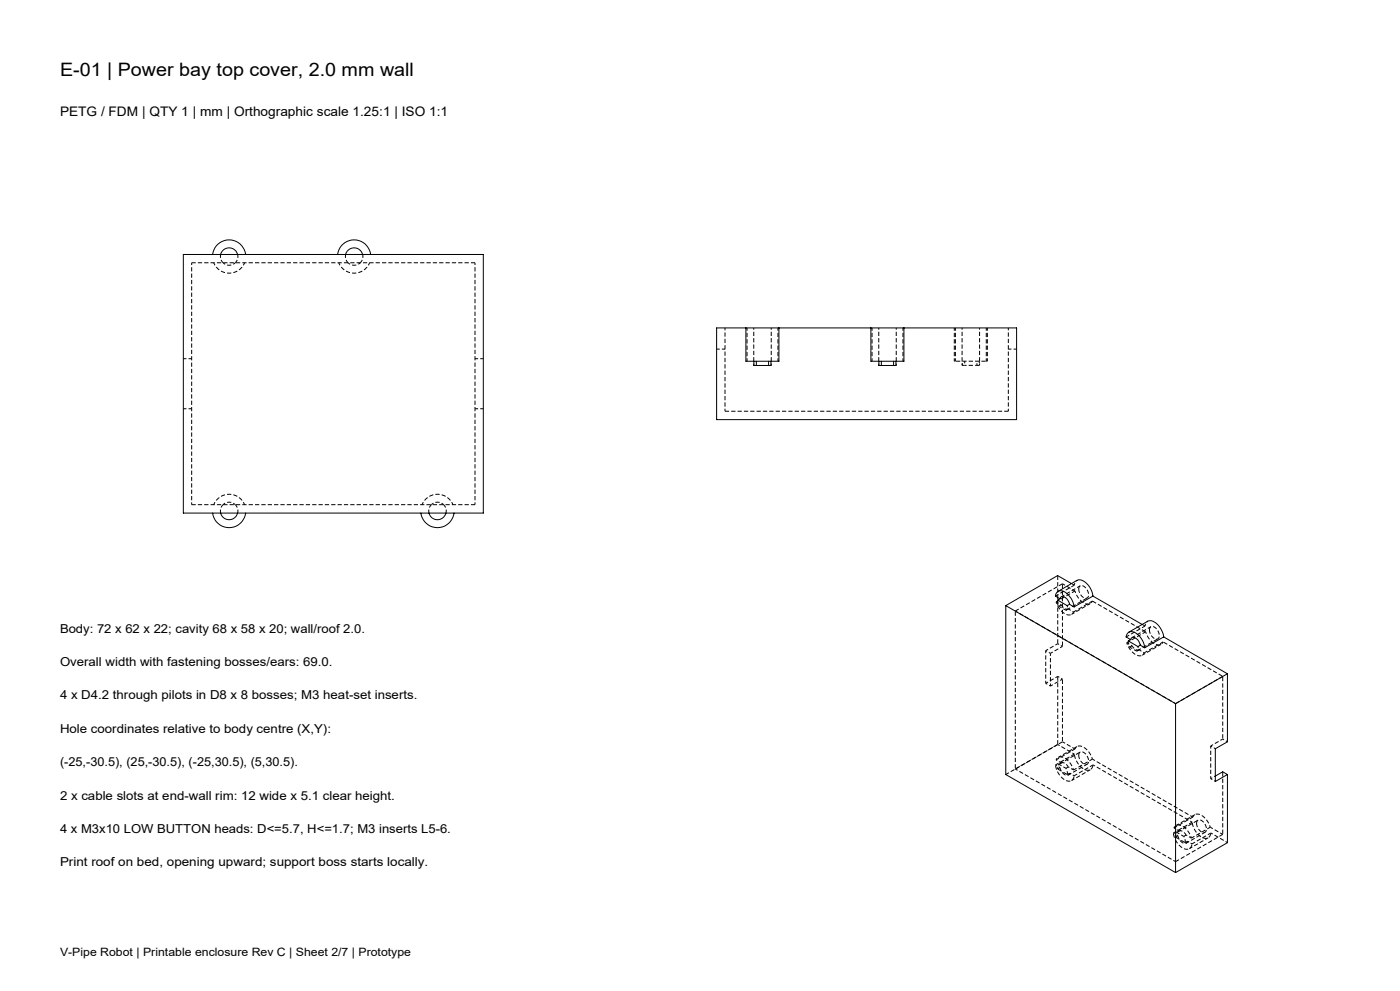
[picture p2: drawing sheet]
<svg xmlns="http://www.w3.org/2000/svg" width="420mm" height="297mm" viewBox="0 0 420 297" stroke-linecap="round" stroke-linejoin="round" font-family="sans-serif">
<path d="M57.5 78.8v72.5M288.7 109.5v-1.2M289.4 108.3v1.2M293.1 109.5v-1.2M293.8 108.3v1.2M142.5 151.3v-72.5M317.3 223.1l5 2.9M327.9 229.2l29.7 17.2M363.3 249.6l4.9 2.9" fill="none" stroke="#000" stroke-width=".3" stroke-dasharray="1.3 .6" stroke-dashoffset=".6" stroke-linecap="butt"/>
<path d="M142.5 78.8h-85M226.1 109.5h.1M231.3 109.5h.1M263.6 109.5h.1M268.8 109.5h.1M286.6 108.3h-.3M296.2 108.3h-.3M302.5 123.3h-85M57.5 151.3h85M317.3 172.5v20.4M327.7 180.1l16 9.3M317.3 202.7v20.4" fill="none" stroke="#000" stroke-width=".3" stroke-dasharray="1.3 .6" stroke-linecap="butt"/>
<g fill="none" stroke="#000" stroke-width=".3" stroke-dasharray="1.3 .6" stroke-dashoffset=".2" stroke-linecap="butt">
<path d="M66.9 78.8a2.63 2.63 0 0 1-.7-2.5M71.3 76.3a2.63 2.63 0 0 1-.7 2.5M104.4 78.8a2.62 2.62 0 0 1-.7-2.5M108.8 76.3a2.62 2.62 0 0 1-.7 2.5M66.2 153.8a2.63 2.63 0 0 1 .7-2.5M70.6 151.3a2.63 2.63 0 0 1 .7 2.5M128.7 153.8a2.62 2.62 0 0 1 .7-2.5M133.1 151.3a2.63 2.63 0 0 1 .7 2.5M322.3 175.4l-5.7 3.2M324.1 175.6l-5.7 3.2M316.8 180.4l5.7-3.3M321.4 184.1l5.7-3.2"/>
<path d="M327.7 180.1l-5.6 3.3M338 192.6l5.7-3.2M342.7 196.4l5.6-3.3M343.5 187.6l-5.6 3.3M345.3 187.8l-5.7 3.3M348.9 192.4l-5.6 3.3M316.6 229.3l5.7-3.3M317.3 223.1l-15.5 9M320.5 232.3l5.7-3.3M321.4 233.9l5.7-3.2M322.1 230.8l5.6-3.3M322.5 224.5l-5.7 3.2"/>
<path d="M323.1 223.7l-5.7 3.3M327.9 229.2l-5.7 3.3M352 249.7l5.6-3.3M355.8 252.7l5.7-3.3M356.8 254.3l5.7-3.2M357.4 251.2l5.7-3.3M357.8 244.9l-5.6 3.2M358.5 244.2l-5.7 3.2M363.3 249.6l-5.7 3.3"/>
</g>
<g fill="none" stroke="#000" stroke-width=".3" stroke-dasharray="1.3 .6" stroke-dashoffset=".4" stroke-linecap="butt">
<path d="M73.4 78.8a5 5 0 0 1-4.6 3.1 5 5 0 0 1-4.7-3.1M110.9 78.8a5 5 0 0 1-4.6 3.1 5 5 0 0 1-4.7-3.1M233.4 98.3v10M270.9 98.3v10M286.6 98.3v10M296.2 98.3v10M224.1 108.3v-10M261.6 108.3v-10M286.3 108.3v-10M288.6 109.5h.8M293.1 109.5h.8M295.9 108.3v-10"/>
<path d="M64.1 151.3a5 5 0 0 1 4.7-3.2 5 5 0 0 1 4.6 3.2M126.6 151.3a5 5 0 0 1 4.6-3.2 5 5 0 0 1 4.7 3.2M318.7 175l3.8 2.1M317.7 181.7l.7-.4M319.8 182.9l-2.1-1.2M320.5 182.5l-.7 .4M338.9 193.9l.7-.4M341 195.1l-2.1-1.2M341.7 194.7l-.7 .4M317.3 230.5l.7-.4M317.7 229.1l2.1 1.2M318.4 228.7l-.7 .4"/>
<path d="M319.8 230.3l.7-.5M320.9 231.7l-.7 .4M322.5 224.5l-3.8-2.2M352.6 250.9l.8-.4M353.1 249.5l2 1.2M353.8 249.1l-.7 .4M355.1 250.7l.7-.4M356.2 252.1l-.7 .4M357.8 244.9l-30.1-17.4M366.8 250.1l-3.7-2.2"/>
</g>
<g fill="none" stroke="#000" stroke-width=".3" stroke-dasharray="1.3 .6" stroke-dashoffset=".5" stroke-linecap="butt">
<path d="M66.9 78.8a2.63 2.63 0 0 0 3.7 0M104.4 78.8a2.62 2.62 0 0 0 3.7 0M217.5 98.3v25M302.5 98.3v25M70.6 151.3a2.62 2.62 0 0 0-3.7 0M133.1 151.3a2.62 2.62 0 0 0-3.7 0M322.3 175.4l-.8-.5M313.7 195l3.6-2.1M315.1 195.8v9.8M318.7 193.7l-3.6 2.1M343.5 187.6l-.8-.5M313.7 204.8v-9.8"/>
<path d="M315.1 205.6l3.6-2.1M317.3 202.7l-3.6 2.1M352.7 210.9l-48.1-27.8M304.6 230.5l48.1 27.7M363.2 233.4v-9.8M363.2 223.6l3.6-2.1"/>
</g>
<path d="M55 107.5h2.5M142.5 107.5h2.5M215 104.6h2.5M302.5 104.6h2.5M57.5 122.5h-2.5M145 122.5h-2.5M318.4 181.3a1.85 1.85 0 0 0 2.1 1.2M339.6 193.5a1.85 1.85 0 0 0 2.1 1.2M318 230.1a2.46 2.46 0 0 0 2.4 2.2l.5-.6M320.5 229.8a1.85 1.85 0 0 0-2.1-1.1M353.4 250.5a2.46 2.46 0 0 0 2.4 2.2l.4-.6M355.8 250.3a1.85 1.85 0 0 0-2-1.2" fill="none" stroke="#000" stroke-width=".3" stroke-dasharray="1.3 .6" stroke-dashoffset=".3" stroke-linecap="butt"/>
<g fill="none" stroke="#000" stroke-width=".3">
<path d="M55 76.3h90v77.5h-90zM63.8 76.3a5 5 0 0 1 4.9-4.4 5 5 0 0 1 5 4.4M66.2 76.3a2.64 2.64 0 0 1 2.5-2 2.64 2.64 0 0 1 2.6 2M101.3 76.3a5 5 0 0 1 4.9-4.4 5 5 0 0 1 5 4.4M103.7 76.3a2.64 2.64 0 0 1 2.5-2 2.64 2.64 0 0 1 2.6 2M223.8 98.3h9.9M223.8 98.3v10h9.9v-10M223.8 98.3h-8.8v27.5h90v-27.5h-33.8M233.7 98.3h27.6M261.3 98.3h9.9M261.3 98.3v10h9.9v-10M226.2 108.3v1.2h5.1v-1.2"/>
<path d="M226.9 108.3v1.2M230.6 108.3v1.2M263.7 108.3v1.2h5.1v-1.2M264.4 108.3v1.2M268.1 108.3v1.2M63.8 153.8a5 5 0 0 0 4.9 4.3 5 5 0 0 0 5-4.3M66.2 153.8a2.64 2.64 0 0 0 2.5 2 2.64 2.64 0 0 0 2.6-2M126.3 153.8a5 5 0 0 0 4.9 4.3 5 5 0 0 0 5-4.3M128.7 153.8a2.62 2.62 0 0 0 2.5 2 2.62 2.62 0 0 0 2.6-2M317.4 177.2l5.7-3.2a3.1 3.1 0 0 1 3.5 1.6l.9 1.5 .4 1.5M318 179.5l-1.4-.9a1.78 1.78 0 0 1 1.3-1.6 1.78 1.78 0 0 1 1.9 .7 6.2 6.2 0 0 1 2.4 4.2M318 179.5a1.01 1.01 0 0 1 .9-.7 1.01 1.01 0 0 1 1 .5l.5 .6 .5 1.2"/>
<path d="M318 179.5l-.7 .3 2.8 1.7 .8-.4M321.5 174.9l-4.2-2.4-15.6 9M327.9 178.6l-5.7 3.3M327.9 178.6l14.8 8.5M301.7 181.5l51 29.4M301.7 181.5v50.6l51 29.4M320.9 181.1l1.3 .8M338.6 189.5l5.7-3.3a3 3 0 0 1 3.5 1.6l1.1 2 .2 1.1M339.2 191.7l-1.4-.8a1.78 1.78 0 0 1 1.3-1.6 1.78 1.78 0 0 1 1.9 .6 6.2 6.2 0 0 1 2.4 4.2M339.2 191.7a1.04 1.04 0 0 1 .9-.7 1.04 1.04 0 0 1 1 .6l.5 .6 .5 1.2M339.2 191.7l-.7 .4 2.9 1.7 .7-.4M342.1 193.4l1.3 .7"/>
<path d="M349.1 190.9l-5.7 3.2M349.1 190.9l19.1 11M352.7 210.9v50.6M368.2 201.9l-15.5 9M368.2 201.9v20.4l-3.6 2.1v9.8l3.6-2.1M368.2 232.1v20.5l-15.5 8.9M368.2 232.1l-1.4-.8-2.2 1.3"/>
</g>
<g fill="none" stroke="#000" stroke-width=".3" stroke-dasharray="1.3 .6" stroke-dashoffset="-.2" stroke-linecap="butt">
<path d="M286.6 108.3h9.3M304.6 183.1v47.4M318.7 193.7v-18.7M319.8 182.9l6.4-3.7M341 195.1l6.4-3.6M348.9 192.4l17.9 10.3M366.8 202.7v18.8M318.7 222.3v-18.8M322.2 232.5a1.77 1.77 0 0 1-1.2 1.6 1.77 1.77 0 0 1-2-.6 6.5 6.5 0 0 1-2.4-4.2M322.3 226a5.2 5.2 0 0 0 4.3 4.8l.9-.5 .4-1.1M324.1 225.4l-6.4 3.7M366.8 231.3v18.8"/>
<path d="M357.6 252.9a1.77 1.77 0 0 1-1.3 1.6 1.77 1.77 0 0 1-1.9-.6 6.5 6.5 0 0 1-2.4-4.2M357.6 246.4a5.2 5.2 0 0 0 4.4 4.8l.9-.5 .4-1.1M359.4 245.8l-6.4 3.7"/>
</g>
<g fill="none" stroke="#000" stroke-width=".3" stroke-dasharray="1.3 .6" stroke-dashoffset=".7" stroke-linecap="butt">
<path d="M226.1 98.3v11.2M263.6 98.3v11.2M288.6 98.3v11.2M231.4 109.5v-11.2M268.9 109.5v-11.2M289.4 109.5h3.7M293.9 109.5v-11.2M322.5 177.1a4.8 4.8 0 0 0 4.2 3.9l.6-.3 .4-.6M322.1 183.4a1.8 1.8 0 0 1-3.1 .3l-1.1-1.2-1.1-2.1M343.3 195.7a1.8 1.8 0 0 1-3.1 .2l-1.1-1.2-1.1-2.1M343.7 189.4a4.8 4.8 0 0 0 4.2 3.9l.6-.3 .4-.6M316.8 227.7a1.8 1.8 0 0 1 3.1-.2l1.1 1.2 1.1 2.1"/>
<path d="M327.7 227.5a4.8 4.8 0 0 0-4.2-3.9l-.6 .3-.4 .6M352.2 248.1a1.8 1.8 0 0 1 3-.2l1.2 1.2 1 2.1M363.1 247.9a4.8 4.8 0 0 0-4.2-3.9l-.6 .3-.5 .6"/>
</g>
<path d="M318.7 175l-14.1 8.1M323.6 176.5a.99 .99 0 0 1 .7-1 .99 .99 0 0 1 1.2 .5 2.46 2.46 0 0 1 .7 3.2 2.22 2.22 0 0 1-2.6-2.3v-.4M344.8 188.8a.99 .99 0 0 1 .7-1.1 .99 .99 0 0 1 1.2 .5 2.46 2.46 0 0 1 .7 3.2 2.22 2.22 0 0 1-2.5-2.2l-.1-.4M366.8 202.7l-14.1 8.2M318.7 222.3l-14.1 8.2M323.6 226.4a.99 .99 0 0 1 .7-1.1 .99 .99 0 0 1 1.2 .5 2.46 2.46 0 0 1 .7 3.2 2.22 2.22 0 0 1-2.6-2.3v-.3M359 246.8a.99 .99 0 0 1 .7-1.1 .99 .99 0 0 1 1.1 .5 2.46 2.46 0 0 1 .8 3.2 2.22 2.22 0 0 1-2.6-2.3v-.3M366.8 250.1l-14.1 8.1" fill="none" stroke="#000" stroke-width=".3" stroke-dasharray="1.3 .6" stroke-dashoffset=".1" stroke-linecap="butt"/>
<path d="M323.1 173.9l-.6 .7-.2 .8M318.4 181.3l-1.6-.9M322.1 183.4l-1.6-.9M339.6 193.5l-1.6-.9M343.3 195.7l-1.6-1M344.3 186.2l-.6 .6-.2 .8M316.8 227.7l1.6 1M320.5 229.8l1.6 1M352.2 248.1l1.6 1M355.8 250.3l1.6 .9" fill="none" stroke="#000" stroke-width=".3" stroke-dasharray="1.3 .6" stroke-dashoffset=".9" stroke-linecap="butt"/>
<path d="M317.7 181.7l-.4-1v-.9M338.9 193.9l-.4-.9v-.9M319.8 230.3l.4 .9v.9M355.1 250.7l.4 .9v.9" fill="none" stroke="#000" stroke-width=".3" stroke-dasharray="1.3 .6" stroke-dashoffset="1" stroke-linecap="butt"/>
<g fill="none" stroke="#000" stroke-width=".3" stroke-dasharray="1.3 .6" stroke-dashoffset=".8" stroke-linecap="butt">
<path d="M313.7 195l1.4 .8M317.3 192.9l1.4 .8M320.2 181.5a1.26 1.26 0 0 1-.4 1.4M341.4 193.7a1.26 1.26 0 0 1-.4 1.4M315.1 205.6l-1.4-.8M318.7 203.5l-1.4-.8M317.3 230.5a1.26 1.26 0 0 1 .4-1.4M318 230.1l-1.4-.8M322.2 232.5l-1.3-.8M363.2 223.6l1.4 .8M364.6 234.2l-1.4-.8M364.6 232.6l-1.4 .8"/>
<path d="M366.8 221.5l1.4 .8M352.6 250.9a1.26 1.26 0 0 1 .5-1.4M353.4 250.5l-1.4-.8M357.6 252.9l-1.4-.8"/>
</g>
<path d="M320.2 232.1l-2.9-1.6M355.5 252.5l-2.9-1.6" fill="none" stroke="#000" stroke-width=".3" stroke-dasharray="1.3 .6" stroke-dashoffset="-.1" stroke-linecap="butt"/>
<text font-size="5.5" x="18" y="22.7">E-01 | Power bay top cover, 2.0 mm wall</text>
<text font-size="3.9" x="18" y="34.8">PETG / FDM | QTY 1 | mm | Orthographic scale 1.25:1 | ISO 1:1</text>
<g font-size="3.7">
<text x="18" y="189.6">Body: 72 x 62 x 22; cavity 68 x 58 x 20; wall/roof 2.0.</text>
<text x="18" y="199.6">Overall width with fastening bosses/ears: 69.0.</text>
<text x="18" y="209.6">4 x D4.2 through pilots in D8 x 8 bosses; M3 heat-set inserts.</text>
<text x="18" y="219.6">Hole coordinates relative to body centre (X,Y):</text>
<text x="18" y="229.6">(-25,-30.5), (25,-30.5), (-25,30.5), (5,30.5).</text>
<text x="18" y="239.6">2 x cable slots at end-wall rim: 12 wide x 5.1 clear height.</text>
<text x="18" y="249.6">4 x M3x10 LOW BUTTON heads: D&lt;=5.7, H&lt;=1.7; M3 inserts L5-6.</text>
<text x="18" y="259.6">Print roof on bed, opening upward; support boss starts locally.</text>
</g>
<text font-size="3.4" x="18" y="286.5">V-Pipe Robot | Printable enclosure Rev C | Sheet 2/7 | Prototype</text>
</svg>
